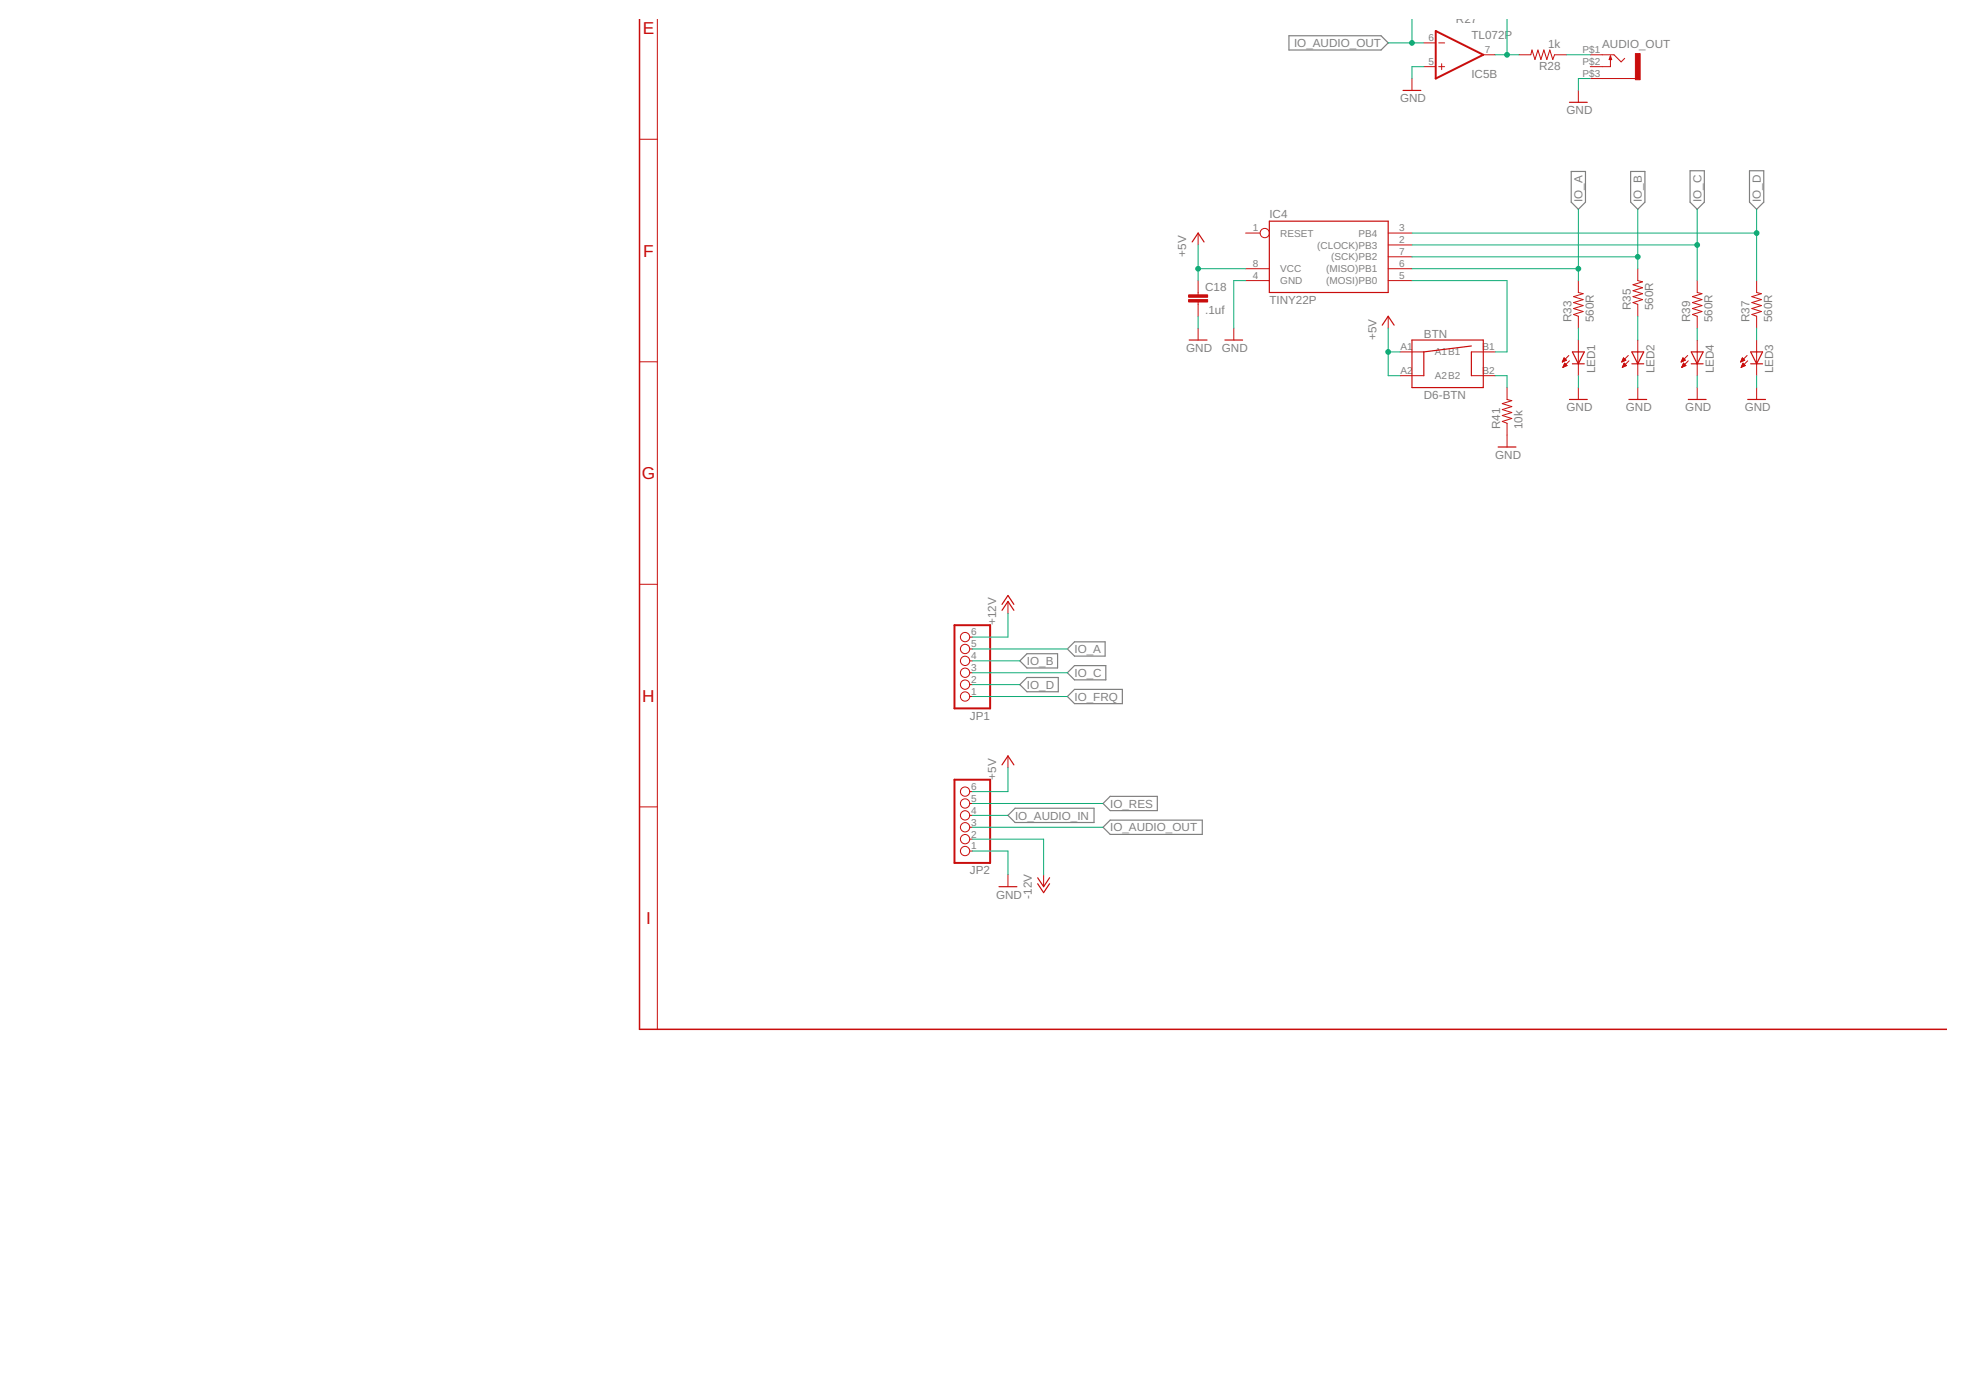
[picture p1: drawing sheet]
<svg xmlns="http://www.w3.org/2000/svg" width="420mm" height="297mm" viewBox="0 0 420 297" stroke-linecap="round" stroke-linejoin="round" font-family="sans-serif">
<g fill="none" stroke="#808080" stroke-width=".25">
<path d="M275.5 7.6h19.6l1.6 1.6-1.6 1.5h-19.6zM335.8 36.6h3v6.6l-1.5 1.5-1.5-1.5zM348.5 36.6h3v6.6l-1.5 1.5-1.5-1.5zM361.2 36.5h3v6.7l-1.5 1.5-1.5-1.5zM373.9 36.5h3v6.7l-1.5 1.5-1.5-1.5zM228.1 138.7l1.5-1.5h6.6v3h-6.6zM218 141.2l1.5-1.5h6.5v3h-6.5zM218 146.3l1.5-1.5h6.7v3h-6.7zM228.1 143.8l1.5-1.6h6.7v3.1h-6.7zM228.1 148.8l1.5-1.5h10.3v3.1h-10.3zM215.4 174.2l1.5-1.5h16.9v3.1h-16.9zM235.7 176.8l1.6-1.5h19.6v3h-19.6z"/>
<path d="M235.7 171.7l1.6-1.5h10v3h-10z"/>
</g>
<g fill="none" stroke="#c90d0c" stroke-width=".25">
<path d="M299.8 19.3h3.9M344.2 12l.2 .7h-.5zM335.4 21.9h3.8M254.8 51.7l1.3-1.9 1.2 1.9M271.3 47.3h25.4v15.2h-25.4zM254.1 72.7h3.9M261.8 72.7h3.8M295.4 69.5l1.3-1.9 1.2 1.9M301.8 72.7h15.2v10.1h-15.2zM314.5 75.2v5.1M314.5 73.9l-10.2 1.3v5.1M336 75.2h2.6l-1.3 2.5z"/>
<path d="M336 77.7h2.6M348.7 77.7h2.6M348.7 75.2h2.6l-1.3 2.5zM361.4 77.7h2.6M361.4 75.2h2.6l-1.3 2.5zM374.1 77.7h2.6M374.1 75.2h2.6l-1.3 2.5zM320.2 95.5h3.8M335.4 85.4h3.8M348.1 85.4h3.8M360.8 85.4h3.8M373.5 85.4h3.8"/>
<path d="M214.1 130.4l1.3-1.9 1.3 1.9M214.1 129.2l1.3-1.9 1.3 1.9M214.1 163.4l1.3-1.9 1.3 1.9M213.5 189.5h3.8M221.8 187.6l1.2 1.9 1.3-1.9M221.8 188.8l1.2 2 1.3-2"/>
</g>
<g fill="none" stroke="#c90d0c" stroke-width=".21">
<path d="M140.5 4.1v215.9M301.8 16.8v2.5M304.3 14.2h2.5M304.3 9.2h2.5M307.5 14.2h1.2M307.5 9.2h1.2M308.1 13.6v1.3M317 11.7h2.5M324.6 11.7h2.6l.2-1 .6 2 .7-2 .6 2 .6-2 .7 2 .6-2 .7 2 .3-1h2.6M337.3 19.3v2.6M339.9 11.7h5l1.6 1.5 .7-.7M339.9 16.8h9.6"/>
<path d="M344.2 12v2.2h-4.3M136.7 29.8h3.8M256.1 49.8v2.5M256.1 60v3M266.2 60h5.1M266.2 57.4h5.1M266.2 49.8h3.1M296.7 60h5.1M296.7 57.4h5.1M296.7 49.8h5.1M296.7 52.3h5.1M296.7 54.9h5.1"/>
<path d="M337.3 60v2.5l1 .3-2 .6 2 .6-2 .7 2 .6-2 .6 2 .7-2 .6 1 .4v2.5M350 57.4v2.6l1 .2-2 .7 2 .6-2 .6 2 .7-2 .6 2 .6-2 .7 1 .3v2.6M362.7 60v2.5l1 .3-2 .6 2 .6-2 .7 2 .6-2 .6 2 .7-2 .6 1 .4v2.5M375.4 60v2.5l1 .3-2 .6 2 .6-2 .7 2 .6-2 .6 2 .7-2 .6 1 .4v2.5M136.7 77.3h3.8M256.1 64.5v3.1M256.1 70.1v2.6M263.7 70.1v2.6M296.7 67.6v2.5M299.2 75.2h5.1M314.5 75.2h5M333.9 77.3h.2"/>
<path d="M334 77.1h.4M334 77h.7M334 78.5h.1M334.1 76.9h.6M334.1 78.3h.3M334.1 76.8h.5M334.1 78.2h.6M334.2 78.1h.7M334.2 76.6h.3M334.2 76.5h.1M334.2 78h.6M334.3 76.5l.5 .5-.9 .4z"/>
<path d="M334.3 77.9h.3M334.3 77.7h.2M334.9 78.1l-.5-.5-.4 .9M334.9 78.1l-.9 .4M335.3 76l-1.4 1.4M335.4 77.1l-1.4 1.4M337.3 72.7v7.6M346.6 77.3h.2M346.7 77.1h.4M346.7 77h.7M346.7 78.5h.1M346.8 78.3h.3"/>
<path d="M346.8 76.9h.6M346.8 76.8h.5M346.8 78.2h.6M346.9 78.1h.7M346.9 76.6h.3M346.9 76.5h.1M346.9 78h.6M347 76.5l.5 .5-.9 .4zM347 77.9h.3M347 77.7h.2M347.6 78.1l-.5-.5-.4 .9M347.6 78.1l-.9 .4"/>
<path d="M348 76l-1.4 1.4M348.1 77.1l-1.4 1.4M350 72.7v7.6M359.3 77.3h.2M359.4 77.1h.4M359.4 77h.7M359.4 78.5h.1M359.5 78.3h.3M359.5 76.9h.6M359.5 76.8h.5M359.5 78.2h.6M359.6 76.6h.3"/>
<path d="M359.6 78.1h.7M359.6 76.5h.1M359.6 78h.6M359.7 76.5l.5 .5-.9 .4zM359.7 77.9h.3M359.7 77.7h.2M359.8 77.6l.5 .5-.9 .4zM360.7 76l-1.4 1.4M360.8 77.1l-1.4 1.4M362.7 72.7v7.6M372 77.3h.2M372.1 77.1h.4"/>
<path d="M372.1 77h.7M372.1 78.5h.1M372.2 78.3h.3M372.2 76.9h.6M372.2 76.8h.5M372.2 78.2h.6M372.3 76.6h.3M372.3 78.1h.7M372.3 76.5h.1M372.3 78h.6M372.4 76.5l.5 .5-.9 .4zM372.4 77.9h.3"/>
<path d="M372.4 77.7h.2M373 78.1l-.5-.5-.4 .9M373 78.1l-.9 .4M373.4 76l-1.4 1.4M373.5 77.1l-1.4 1.4M375.4 72.7v7.6M299.2 80.3h5.1M314.5 80.3h5M322.1 82.8v2.6l1 .2-2 .7 2 .6-2 .6 2 .7-2 .6 2 .6-2 .7 1 .3v5.1M337.3 82.8v2.6M350 82.8v2.6M362.7 82.8v2.6"/>
<path d="M375.4 82.8v2.6M136.7 124.9h3.8M207.2 138.7h.6M207.2 136.1h.6M215.4 128.5v2.6M207.2 148.8h.6M207.2 146.3h.6M207.2 143.8h.6M207.2 141.2h.6M136.7 172.4h3.8M207.2 179.3h.6M207.2 176.8h.6"/>
<path d="M207.2 174.2h.6M207.2 171.7h.6M207.2 169.2h.6M215.4 161.5v2.6M207.2 181.9h.6M215.4 186.9v2.6M223 186.9v2.6"/>
<circle cx="270.3" cy="49.8" r=".99"/>
<circle cx="206.2" cy="138.7" r=".99"/>
<circle cx="206.2" cy="136.1" r=".99"/>
<circle cx="206.2" cy="141.2" r=".99"/>
<circle cx="206.2" cy="148.8" r=".99"/>
<circle cx="206.2" cy="146.3" r=".99"/>
<circle cx="206.2" cy="143.8" r=".99"/>
<circle cx="206.2" cy="171.7" r=".99"/>
<circle cx="206.2" cy="169.2" r=".99"/>
<circle cx="206.2" cy="174.2" r=".99"/>
<circle cx="206.2" cy="179.3" r=".99"/>
<circle cx="206.2" cy="176.8" r=".99"/>
<circle cx="206.2" cy="181.9" r=".99"/>
</g>
<path d="M306.8 6.6l10.2 5.1-10.2 5.1zM204 133.6h7.6v17.8h-7.6zM204 166.6h7.6v17.8h-7.6z" fill="none" stroke="#c90d0c" stroke-width=".42"/>
<g fill="#c90d0c" stroke="#c90d0c" stroke-width=".21">
<path d="M349.5 11.5h1v5.5h-1z"/>
<path d="M254 64h4.1v.5h-4.1z"/>
<path d="M254 63h4.1v.5h-4.1z"/>
</g>
<path d="M136.7 4.1v215.9h279.3" fill="none" stroke="#c90d0c" stroke-width=".32"/>
<g fill="none" stroke="#0dab76" stroke-width=".21">
<path d="M296.7 9.2h7.6M301.8 4.1v5.1M304.3 14.2h-2.5v2.6M319.5 11.7h5.1M322.1 4.1v7.6M334.8 11.7h5.1M339.9 16.8h-2.6v2.5M256.1 52.3v7.7M256.1 57.4h10.1M266.2 60h-2.5v10.1M301.8 60h20.3v15.2h-2.6M301.8 57.4h35.5"/>
<path d="M301.8 54.9h48.2M301.8 49.8h73.6M301.8 52.3h60.9M337.3 44.7v15.3M350 44.7v12.7M362.7 44.7v15.3M375.4 44.7v15.3M256.1 67.6v2.5M296.7 70.1v10.2h2.5M296.7 75.2h2.5M337.3 70.1v2.6M350 67.6v5.1"/>
<path d="M362.7 70.1v2.6M375.4 70.1v2.6M319.5 80.3h2.6v2.5M337.3 80.3v2.5M350 80.3v2.5M362.7 80.3v2.5M375.4 80.3v2.5M207.8 138.7h20.3M215.4 131.1v5h-7.6M207.8 141.2h10.2M207.8 146.3h10.2M207.8 143.8h20.3"/>
<path d="M207.8 148.8h20.3M207.8 179.3h15.2v7.6M207.8 174.2h7.6M207.8 176.8h27.9M207.8 171.7h27.9M215.4 164.1v5.1h-7.6M207.8 181.9h7.6v5"/>
</g>
<g fill="#0dab76" stroke="#0dab76" stroke-width=".21">
<circle cx="301.8" cy="9.2" r=".51"/>
<circle cx="322.1" cy="11.7" r=".51"/>
<circle cx="337.3" cy="57.4" r=".51"/>
<circle cx="350" cy="54.9" r=".51"/>
<circle cx="375.4" cy="49.8" r=".51"/>
<circle cx="362.7" cy="52.3" r=".51"/>
<circle cx="256.1" cy="57.4" r=".51"/>
<circle cx="296.7" cy="75.2" r=".51"/>
</g>
<g font-size="3.7" fill="#c90d0c">
<text x="137.4" y="7.3">E</text>
<text x="137.5" y="54.8">F</text>
<text x="137.2" y="102.4">G</text>
<text x="137.2" y="149.9">H</text>
<text x="138.1" y="197.5">I</text>
</g>
<g font-size="2.5" fill="#808080">
<text x="311.2" y="4.8">R27</text>
<text x="276.6" y="10.1">IO_AUDIO_OUT</text>
<text x="314.5" y="8.4">TL072P</text>
<text x="330.9" y="10.2">1k</text>
<text x="342.4" y="10.2">AUDIO_OUT</text>
<text x="314.5" y="16.7">IC5B</text>
<text x="328.9" y="15">R28</text>
<text x="299.2" y="21.9">GND</text>
<text x="334.8" y="24.4">GND</text>
<text x="271.3" y="46.5">IC4</text>
<text x="338.2" y="43.2" transform="rotate(-90 338.2 43.2)">IO_A</text>
<text x="350.9" y="43.2" transform="rotate(-90 350.9 43.2)">IO_B</text>
<text x="363.6" y="43.2" transform="rotate(-90 363.6 43.2)">IO_C</text>
<text x="376.3" y="43.2" transform="rotate(-90 376.3 43.2)">IO_D</text>
<text x="253.5" y="54.9" transform="rotate(-90 253.5 54.9)">+5V</text>
<text x="257.6" y="62.1">C18</text>
<text x="271.3" y="65">TINY22P</text>
<text x="257.6" y="67.2">.1uf</text>
<text x="335.8" y="68.9" transform="rotate(-90 335.8 68.9)">R33</text>
<text x="340.6" y="68.9" transform="rotate(-90 340.6 68.9)">560R</text>
<text x="348.5" y="66.3" transform="rotate(-90 348.5 66.3)">R35</text>
<text x="353.3" y="66.3" transform="rotate(-90 353.3 66.3)">560R</text>
<text x="361.2" y="68.9" transform="rotate(-90 361.2 68.9)">R39</text>
<text x="366" y="68.9" transform="rotate(-90 366 68.9)">560R</text>
<text x="373.9" y="68.9" transform="rotate(-90 373.9 68.9)">R37</text>
<text x="378.7" y="68.9" transform="rotate(-90 378.7 68.9)">560R</text>
<text x="253.5" y="75.2">GND</text>
<text x="261.1" y="75.2">GND</text>
<text x="294.1" y="72.7" transform="rotate(-90 294.1 72.7)">+5V</text>
<text x="304.3" y="72.2">BTN</text>
<text x="340.9" y="79.8" transform="rotate(-90 340.9 79.8)">LED1</text>
<text x="353.6" y="79.8" transform="rotate(-90 353.6 79.8)">LED2</text>
<text x="366.3" y="79.8" transform="rotate(-90 366.3 79.8)">LED4</text>
<text x="379" y="79.8" transform="rotate(-90 379 79.8)">LED3</text>
<text x="304.3" y="85.4">D6-BTN</text>
<text x="334.8" y="87.9">GND</text>
<text x="347.5" y="87.9">GND</text>
<text x="360.2" y="87.9">GND</text>
<text x="372.9" y="87.9">GND</text>
<text x="320.6" y="91.7" transform="rotate(-90 320.6 91.7)">R41</text>
<text x="325.4" y="91.7" transform="rotate(-90 325.4 91.7)">10k</text>
<text x="319.5" y="98.1">GND</text>
<text x="212.9" y="133.6" transform="rotate(-90 212.9 133.6)">+12V</text>
<text x="219.5" y="142.1">IO_B</text>
<text x="229.6" y="139.6">IO_A</text>
<text x="219.5" y="147.2">IO_D</text>
<text x="229.6" y="144.7">IO_C</text>
<text x="229.6" y="149.7">IO_FRQ</text>
<text x="207.3" y="153.8">JP1</text>
<text x="212.9" y="166.6" transform="rotate(-90 212.9 166.6)">+5V</text>
<text x="237.2" y="172.6">IO_RES</text>
<text x="216.9" y="175.1">IO_AUDIO_IN</text>
<text x="237.2" y="177.7">IO_AUDIO_OUT</text>
<text x="207.3" y="186.8">JP2</text>
<text x="212.9" y="192">GND</text>
<text x="220.5" y="192" transform="rotate(-90 220.5 192)">-12V</text>
</g>
<g font-size="2.1" fill="#808080">
<text x="305.3" y="8.8">6</text>
<text x="317.4" y="11.4">7</text>
<text x="338.2" y="11.4">P$1</text>
<text x="305.3" y="13.9">5</text>
<text x="338.2" y="16.4">P$3</text>
<text x="338.2" y="13.9">P$2</text>
<text x="267.8" y="49.4">1</text>
<text x="273.6" y="50.6">RESET</text>
<text x="281.5" y="53.1">(CLOCK)PB3</text>
<text x="290.3" y="50.6">PB4</text>
<text x="299" y="49.4">3</text>
<text x="299" y="52">2</text>
<text x="267.8" y="59.6">4</text>
<text x="267.8" y="57.1">8</text>
<text x="273.6" y="58.2">VCC</text>
<text x="283.4" y="58.2">(MISO)PB1</text>
<text x="284.5" y="55.6">(SCK)PB2</text>
<text x="299" y="54.5">7</text>
<text x="299" y="57.1">6</text>
<text x="299" y="59.6">5</text>
<text x="273.6" y="60.7">GND</text>
<text x="283.4" y="60.7">(MOSI)PB0</text>
<text x="299.3" y="74.8">A1</text>
<text x="306.6" y="76">A1B1</text>
<text x="316.8" y="74.8">B1</text>
<text x="299.3" y="79.9">A2</text>
<text x="306.6" y="81">A2B2</text>
<text x="316.8" y="79.9">B2</text>
<text x="207.6" y="135.8">6</text>
<text x="207.6" y="143.4">3</text>
<text x="207.6" y="140.9">4</text>
<text x="207.6" y="138.3">5</text>
<text x="207.6" y="148.5">1</text>
<text x="207.6" y="146">2</text>
<text x="207.6" y="173.9">4</text>
<text x="207.6" y="171.4">5</text>
<text x="207.6" y="168.8">6</text>
<text x="207.6" y="179">2</text>
<text x="207.6" y="176.4">3</text>
<text x="207.6" y="181.5">1</text>
</g>
</svg>
